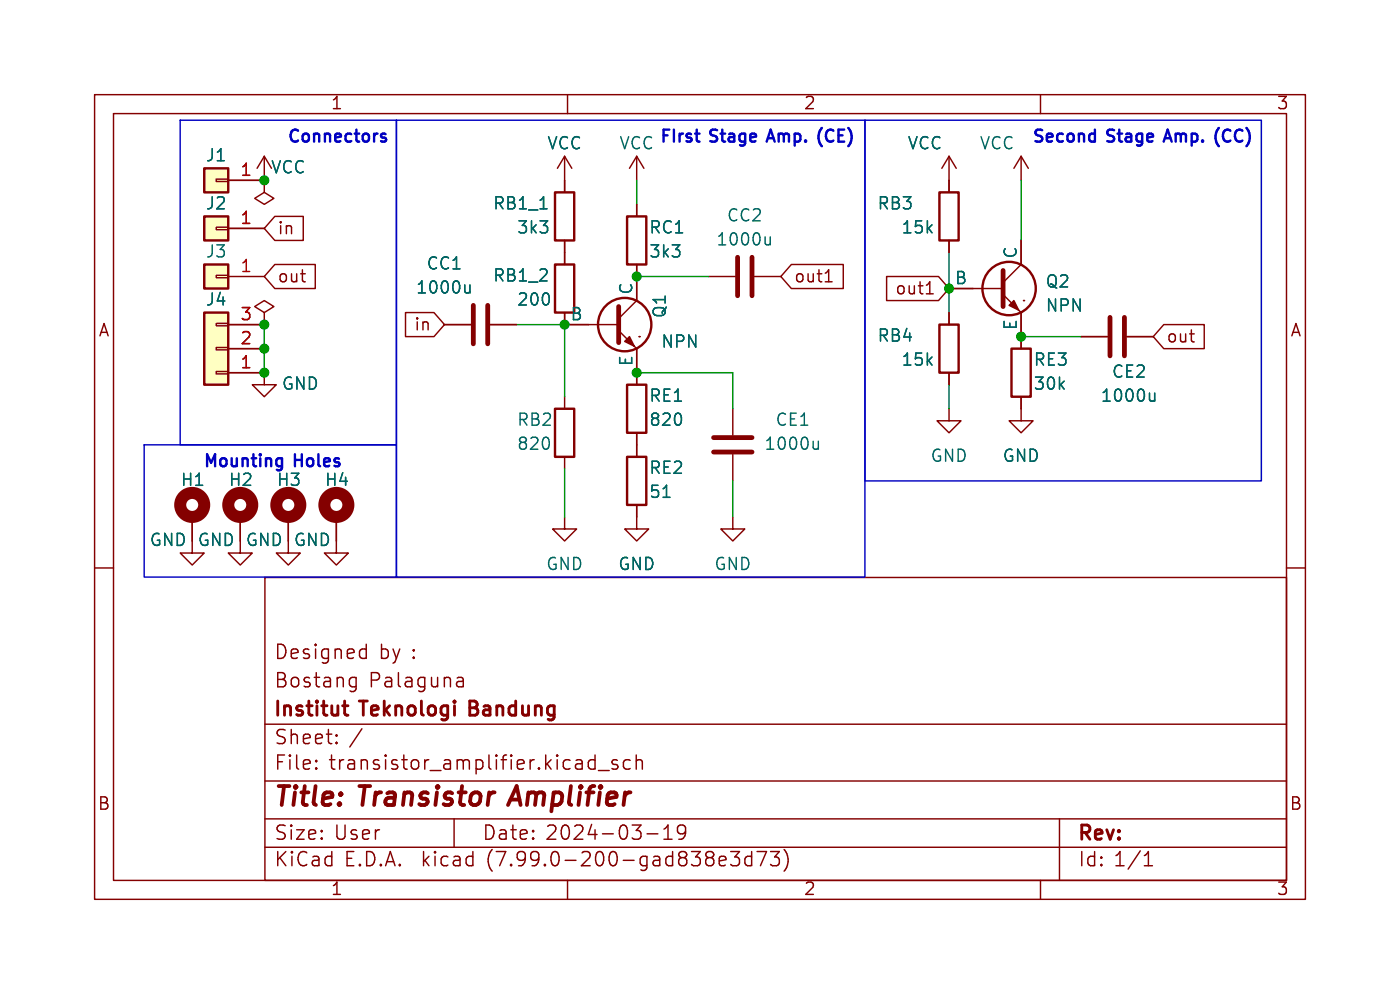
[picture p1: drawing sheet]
<svg xmlns="http://www.w3.org/2000/svg" width="148mm" height="105mm" viewBox="0 0 148 105" stroke-linecap="round" stroke-linejoin="round" font-family="sans-serif">
<g fill="none" stroke="#840000" stroke-width=".15">
<path d="M10 10h128v85h-128zM12 12h124v81h-124zM22.9 18.9h1.2v.3h-1.2zM24.1 19.1h3.8M27.9 19.1v1.2l1.1 .7-1.1 .6-1-.6 1-.7M27.9 19.1h.1M27.9 16.5l-.7 1.3M27.9 16.5v2.6M27.9 16.5l.8 1.3M59.7 16.5l-.8 1.3M59.7 16.5v3.8M59.7 16.5l.8 1.3"/>
<path d="M60 10v2M67.3 16.5v2.6M67.3 16.5l-.8 1.3M67.3 16.5l.8 1.3M100.3 16.5v3.8M100.3 16.5l-.7 1.3M100.3 16.5l.8 1.3M107.9 16.5v2.6M107.9 16.5l-.7 1.3M107.9 16.5l.8 1.3M110 10v2M22.9 24h1.2v.3h-1.2z"/>
<path d="M22.9 34.2h1.2v.2h-1.2zM22.9 36.7h1.2v.3h-1.2zM22.9 39.2h1.2v.3h-1.2zM22.9 29.1h1.2v.2h-1.2zM24.1 39.4h3.8v1.2h1.3l-1.3 1.3-1.2-1.3h1.2M24.1 34.3h3.8M24.1 24.1h3.8M24.1 36.8h3.8M24.1 29.2h3.8M27.9 33l1.1-.6-1.1-.6-1 .6 1 .6v1.3M27.9 34.3h.1M29.1 22.9h3v2.5h-3l-1.2-1.3z"/>
<path d="M29.1 27.9h4.2v2.6h-4.2l-1.2-1.3zM42.9 33h3l1.1 1.3-1.1 1.3h-3zM47 34.3h2.8M51.8 34.3h2.8M59.7 33v1.3h5.7M59.7 25.4v2.5M65.4 34.9l1.9 1.9v3.8M67.3 27.9v3.9l-1.9 1.9M67.3 21.6v1.3M67.6 35.6h.1M74.9 29.2h2.8M79.8 29.2h2.7"/>
<path d="M83.7 27.9h5.4v2.6h-5.4l-1.2-1.3zM87.2 29.8h.8M93.7 29.2h5.5l1.1 1.3-1.1 1.3h-5.5zM97.9 31h.8M98.2 29.9l.1-.1v1.2M100.3 25.4v1.3M100.3 33v1.3M100.3 39.4v1.2M100.3 30.5h5.7M106 31.1l1.9 1.9v3.8M107.9 25.4v2.5l-1.9 1.9M108.2 31.8h.1"/>
<path d="M114.3 35.6h2.8M119.1 35.6h2.8M123 34.3h4.3v2.5h-4.3l-1.1-1.2zM10 60h2M20.3 54.6v3.8h1.3l-1.3 1.3-1.3-1.3h1.3M25.4 54.6v3.8h1.3l-1.3 1.3-1.3-1.3h1.3M30.5 54.6v3.8h1.2l-1.2 1.3-1.3-1.3h1.3M35.6 54.6v3.8h1.2l-1.2 1.3-1.3-1.3h1.3M59.7 54.6v1.3h1.3l-1.3 1.3-1.3-1.3h1.3M59.7 41.9v1.3M59.7 48.3v1.2M67.3 53.3v2.6h1.3l-1.3 1.3-1.3-1.3h1.3"/>
<path d="M67.3 45.7v2.6M77.5 54.6v1.3h1.2l-1.2 1.3-1.3-1.3h1.3M77.5 43.2v2.8M77.5 48v2.8M100.3 43.2v1.3h1.3l-1.3 1.2-1.2-1.2h1.2M107.9 41.9v2.6h1.3l-1.3 1.2-1.2-1.2h1.2M136 60h2M28 61h108v32h-108zM28 76.5h108M35.6 78.4v.1v.1M35.6 77.6v.1v.1M37.2 71.6h.4"/>
<path d="M37.6 71.6v1.2a.41 .41 0 0 1-.5 .3M37.6 72.5l-.4 .1M38.3 68.6h.4M38.7 68.1v1.5M38.7 69.5l-.4 .1M48.5 71.6h.3l.2 .2v.8M49 72.5l-.5 .1M49 71.9l-.5 .1M62.9 79.8v1.5M67.3 79.8v1.5M28 89.5h108M28 86.5h108"/>
<path d="M28 82.5h108M33.4 81.1l.1 .1-.1 .1M33.4 80.3l.1 .1-.1 .1M48 86.5v3M60 93v2M62.8 80.3h.1M62.9 81.2l-.1 .1M63.3 81.4h1.1M65.3 80.3h-.4l-.2 .2 .1 .2 .5 .1v.2v.2l-.2 .1-.4-.1M66.6 80.3h-.4l-.3 .2v.5l.1 .2 .2 .1 .4-.1M67.3 80.4a.37 .37 0 0 1 .6 .1v.8M68.4 88.1h1.1"/>
<path d="M70.2 88.7h.8M70.2 87.6l.4-.4v1.5M72.5 87.8l-.3 .3-.4-.1-.2-.2v-.4l.2-.2h.4l.2 .1a.99 .99 0 0 1-.4 1.4h-.2M77.2 90h1l-.5 .5a.41 .41 0 0 1 .5 .3v.4l-.2 .2-.5 .1-.3-.2M79.5 90.5h-.5l-.3 .2v.5l.2 .2 .1 .1 .5-.1M79.5 90v1.5M80 90h1l-.6 1.5M81.5 90h.9l-.5 .5a.41 .41 0 0 1 .5 .3v.4l-.2 .2-.5 .1-.2-.2M82.9 89.7a1.72 1.72 0 0 1 0 2.3M110 93v2M112 86.5v6.5M121 91.5h.8"/>
<path d="M121 90.4l.4-.4v1.5"/>
</g>
<path d="M54.6 83l-.9 2" fill="none" stroke="#840000" stroke-width=".4"/>
<path d="M36.2 74.6h.6M36.6 75.6h.2" fill="none" stroke="#840000" stroke-width=".3"/>
<path d="M50 32.3v4M51.6 32.3v4M65.4 32.4v3.8M78 27.2v4M79.5 27.2v4M106 28.6v3.8M117.3 33.5v4.1M118.9 33.5v4.1M75.4 46.2h4.1M75.4 47.8h4.1" fill="none" stroke="#840000" stroke-width=".51"/>
<path d="M49.7 30.1v.8M49.7 30.8l-.4 .1M57.1 22.1h.7M81.4 25v.9M81.4 25.7l-.3 .2M70.1 52.5h.7M86.5 46.6v.9M86.5 47.3l-.4 .2M122.1 41.5v.9M122.1 42.3l-.4 .1" fill="none" stroke="#006464" stroke-width=".15"/>
<g fill="none" stroke="#840000" stroke-width="1.3">
<circle cx="20.3" cy="53.3" r="1.27"/>
<circle cx="25.4" cy="53.3" r="1.27"/>
<circle cx="30.5" cy="53.3" r="1.27"/>
<circle cx="35.6" cy="53.3" r="1.27"/>
</g>
<g fill="#ffffc2" stroke="#ffffc2" stroke-width=".11">
<path d="M21.6 17.8h2.5v2.5h-2.5z"/>
<path d="M21.6 22.9h2.5v2.5h-2.5z"/>
<path d="M21.6 33h2.5v7.6h-2.5z"/>
<path d="M21.6 27.9h2.5v2.6h-2.5z"/>
</g>
<g fill="none" stroke="#840000" stroke-width=".25">
<path d="M21.6 17.8h2.5v2.5h-2.5zM21.6 22.9h2.5v2.5h-2.5zM21.6 33h2.5v7.6h-2.5zM21.6 27.9h2.5v2.6h-2.5zM58.7 20.3h2v5.1h-2zM58.7 27.9h2v5.1h-2zM66.3 22.9h2v5h-2zM99.3 34.3h2v5.1h-2zM99.3 20.3h2v5.1h-2zM106.9 36.8h2.1v5.1h-2.1zM58.7 43.2h2v5.1h-2zM66.3 40.6h2v5.1h-2z"/>
<path d="M66.3 48.3h2v5h-2z"/>
<circle cx="66" cy="34.3" r="2.82"/>
<circle cx="106.7" cy="30.5" r="2.82"/>
</g>
<g fill="#840000" stroke="#840000" stroke-width=".15">
<path d="M66.5 35.6l.6 1-1.1-.5z"/>
<path d="M106.7 32.3l.5-.5 .5 1z"/>
</g>
<path d="M81.5 13.7l-.4 1.3M86.6 14.9l.2 .5M86.8 13.6l-.2 .5M123.4 13.7l-.4 1.3M128.6 14.9l.2 .5M128.8 13.6l-.2 .5" fill="none" stroke="#0000c2" stroke-width=".25"/>
<path d="M19 12.7h22.9v34.3h-22.9zM41.9 12.7h49.5v48.3h-49.5zM91.4 12.7h41.9v38.1h-41.9zM15.2 47h26.7v14h-26.7z" fill="none" stroke="#0000c2" stroke-width=".15"/>
<path d="M67.3 19.1v2.5M107.9 19.1v6.3M27.9 34.3v5.1M54.6 34.3h5.1v7.6M67.3 39.4h10.2v3.8M67.3 29.2h7.6M100.3 26.7v6.3M107.9 35.6h6.4M59.7 49.5v5.1M77.5 50.8v3.8M100.3 40.6v2.6" fill="none" stroke="#009600" stroke-width=".15"/>
<g fill="#009600" stroke="#009600" stroke-width=".15">
<circle cx="27.9" cy="39.4" r=".46"/>
<circle cx="27.9" cy="36.8" r=".46"/>
<circle cx="27.9" cy="34.3" r=".46"/>
<circle cx="27.9" cy="19.1" r=".46"/>
<circle cx="107.9" cy="35.6" r=".46"/>
<circle cx="100.3" cy="30.5" r=".46"/>
<circle cx="67.3" cy="29.2" r=".46"/>
<circle cx="67.3" cy="39.4" r=".46"/>
<circle cx="59.7" cy="34.3" r=".46"/>
</g>
<g font-size="2.8" fill="#840000">
<text x="29" y="85.8">Title:</text>
<text x="38.1" y="85.8">Transistor</text>
<text x="54.7" y="85.8">Amplifier</text>
</g>
<g font-size="2.1" fill="#840000">
<text x="29" y="69.9">Designed</text>
<text x="40.1" y="69.9">by :</text>
<text x="29" y="76.1">Institut</text>
<text x="29" y="72.9">Bostang</text>
<text x="38.3" y="76.1">Teknologi</text>
<text x="39" y="72.9">Palaguna</text>
<text x="50.2" y="76.1">Bandung</text>
<text x="29" y="81.6">File:</text>
<text x="29" y="78.9">Sheet:</text>
<text x="34.8" y="81.6">transistor_amplifier.kicad_sch</text>
<text x="36.9" y="78.9">/</text>
<text x="29" y="89">Size:</text>
<text x="35.3" y="89">User</text>
<text x="51" y="89">Date:</text>
<text x="57.7" y="89">2024-03-19</text>
<text x="114" y="89.2">Rev:</text>
<text x="29" y="91.8">KiCad</text>
<text x="36.4" y="91.8">E.D.A.</text>
<text x="44.7" y="91.8">kicad</text>
<text x="51.6" y="91.8">(7.99.0-200-gad838e3d73)</text>
<text x="114" y="91.8">Id: 1/1</text>
</g>
<g font-size="1.8" fill="#840000">
<text x="35" y="11.8">1</text>
<text x="85" y="11.8">2</text>
<text x="135" y="11.8">3</text>
<text x="29.4" y="25">in</text>
<text x="10.4" y="35.8">A</text>
<text x="29.4" y="30.1">out</text>
<text x="43.7" y="35.2">in</text>
<text x="84" y="30.1">out1</text>
<text x="94.5" y="31.4">out1</text>
<text x="136.4" y="35.8">A</text>
<text x="123.3" y="36.5">out</text>
<text x="10.3" y="85.8">B</text>
<text x="136.3" y="85.8">B</text>
<text x="35" y="94.8">1</text>
<text x="85" y="94.8">2</text>
<text x="135" y="94.8">3</text>
</g>
<g font-size="1.8" fill="#006464">
<text x="21.7" y="17.3">J1</text>
<text x="57.8" y="16.1">VCC</text>
<text x="65.4" y="16.1">VCC</text>
<text x="95.9" y="16.1">VCC</text>
<text x="103.5" y="16.1">VCC</text>
<text x="21.7" y="22.4">J2</text>
<text x="28.6" y="18.6">VCC</text>
<text x="52.1" y="22.4">RB1_1</text>
<text x="76.8" y="23.7">CC2</text>
<text x="92.7" y="22.4">RB3</text>
<text x="21.7" y="27.5">J3</text>
<text x="45.1" y="28.8">CC1</text>
<text x="54.6" y="25">3k3</text>
<text x="68.6" y="25">RC1</text>
<text x="68.6" y="27.5">3k3</text>
<text x="75.7" y="26.2">1000u</text>
<text x="95.3" y="25">15k</text>
<text x="107.7" y="27.4" transform="rotate(-90 107.7 27.4)">C</text>
<text x="21.7" y="32.6">J4</text>
<text x="43.9" y="31.3">1000u</text>
<text x="52.1" y="30">RB1_2</text>
<text x="54.6" y="32.6">200</text>
<text x="60.3" y="34">B</text>
<text x="67.1" y="31.2" transform="rotate(-90 67.1 31.2)">C</text>
<text x="70.7" y="33.6" transform="rotate(-90 70.7 33.6)">Q1</text>
<text x="100.9" y="30.2">B</text>
<text x="107.7" y="34.9" transform="rotate(-90 107.7 34.9)">E</text>
<text x="110.5" y="30.7">Q2</text>
<text x="110.5" y="33.2">NPN</text>
<text x="29.8" y="41.5">GND</text>
<text x="67.1" y="38.7" transform="rotate(-90 67.1 38.7)">E</text>
<text x="69.9" y="37">NPN</text>
<text x="92.7" y="36.4">RB4</text>
<text x="95.3" y="38.9">15k</text>
<text x="109.2" y="38.9">RE3</text>
<text x="109.2" y="41.5">30k</text>
<text x="117.5" y="40.2">CE2</text>
<text x="54.6" y="45.3">RB2</text>
<text x="54.6" y="47.8">820</text>
<text x="68.6" y="42.7">RE1</text>
<text x="68.6" y="45.3">820</text>
<text x="80.8" y="47.8">1000u</text>
<text x="81.9" y="45.3">CE1</text>
<text x="116.3" y="42.7">1000u</text>
<text x="19.1" y="51.6">H1</text>
<text x="24.1" y="51.6">H2</text>
<text x="29.2" y="51.6">H3</text>
<text x="34.3" y="51.6">H4</text>
<text x="68.6" y="50.4">RE2</text>
<text x="68.6" y="52.9">51</text>
<text x="98.3" y="49.1">GND</text>
<text x="106" y="49.1">GND</text>
<text x="15.8" y="58">GND GND GND GND</text>
<text x="57.7" y="60.5">GND</text>
<text x="65.3" y="60.5">GND</text>
<text x="75.5" y="60.5">GND</text>
</g>
<g font-size="1.8" fill="#0000c2">
<text x="30.5" y="15.2">Connectors</text>
<text x="69.8" y="15.2">FIrst</text>
<text x="75.2" y="15.2">Stage</text>
<text x="81.7" y="15.2">Amp.</text>
<text x="87.4" y="15.2">(CE)</text>
<text x="109.2" y="15.2">Second</text>
<text x="117.2" y="15.2">Stage</text>
<text x="123.7" y="15.2">Amp.</text>
<text x="129.3" y="15.2">(CC)</text>
<text x="21.6" y="49.5">Mounting</text>
<text x="31.3" y="49.5">Holes</text>
</g>
<g font-size="1.8" fill="#a90000">
<text x="25.4" y="18.8">1</text>
<text x="25.4" y="23.9">1</text>
<text x="25.4" y="29">1</text>
<text x="25.4" y="34">3</text>
<text x="25.4" y="39.1">1</text>
<text x="25.4" y="36.6">2</text>
</g>
</svg>
